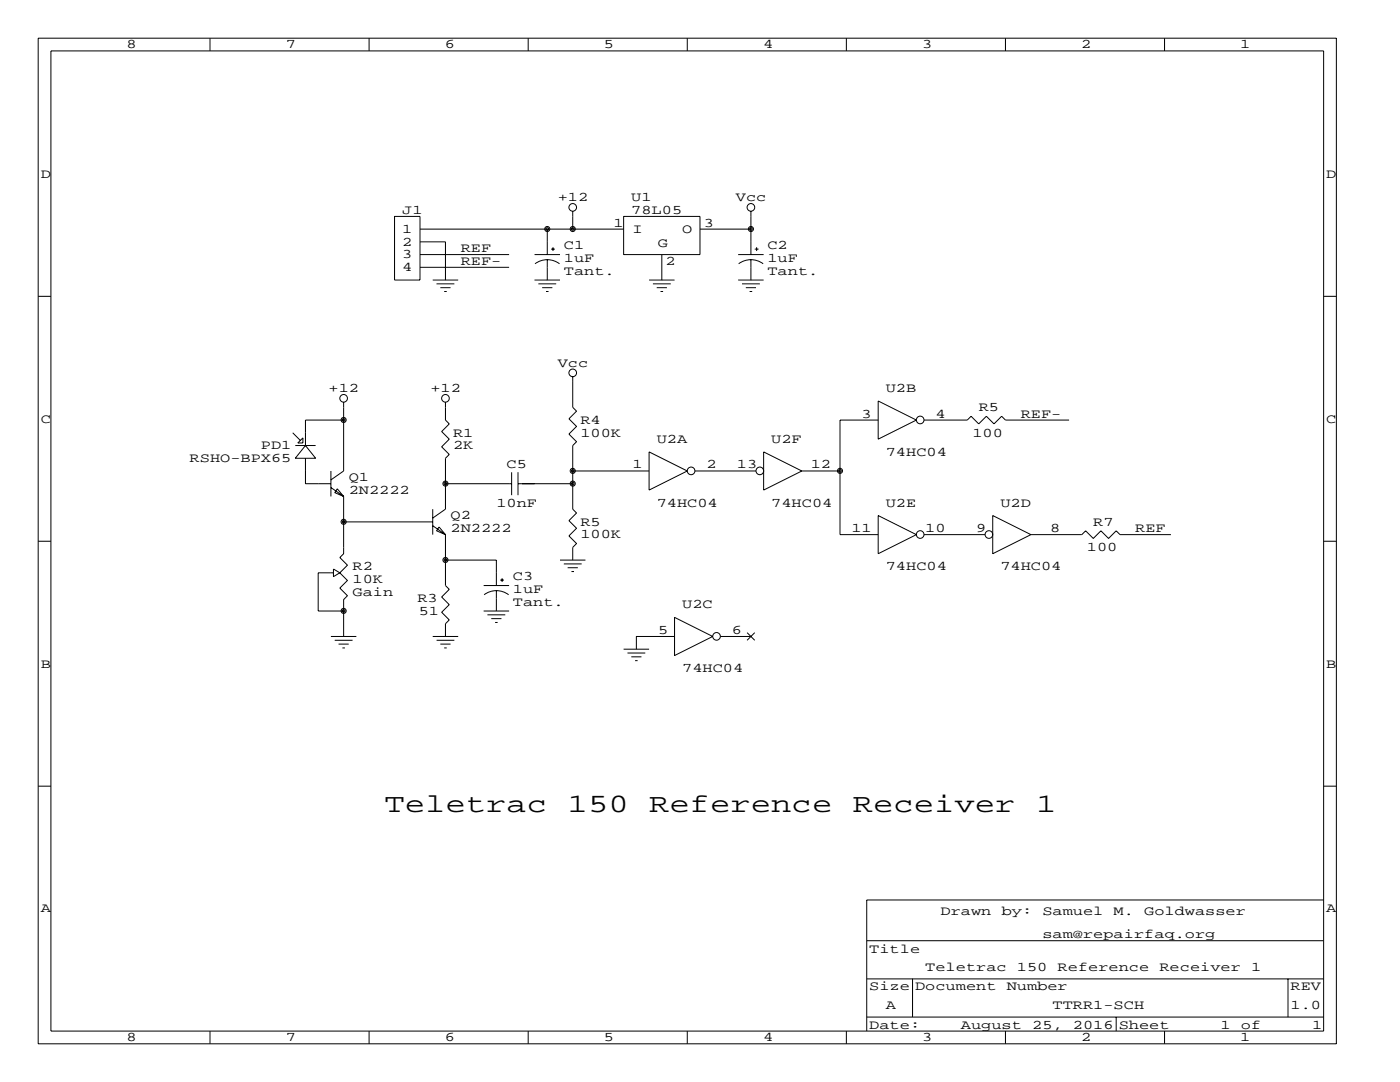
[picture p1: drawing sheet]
<svg xmlns="http://www.w3.org/2000/svg" width="279mm" height="216mm" viewBox="0 0 279 216" stroke-linecap="round" stroke-linejoin="round" font-family="sans-serif">
<g fill="none" stroke="#000" stroke-width=".2">
<path d="M7.6 7.6h259.1v200.7h-259.1zM10.2 10.2h254v195.5h-254zM41.9 7.6v2.6M73.7 7.6v2.6M105.4 7.6v2.6M137.2 7.6v2.6M168.9 7.6v2.6M200.7 7.6v2.6M232.4 7.6v2.6M7.6 59.1h2.6M78.7 43.2h5.1v12.7h-5.1zM83.8 50.8h17.8"/>
<path d="M83.8 48.3h5.1v7.6M83.8 45.7h40.7M83.8 53.3h17.8M86.4 55.9h5M87.1 56.6h3.6M87.9 57.4h2M88.6 58.2h.6M106.7 55.9h5.1M106.7 50.8h5.1M106.8 52.6a4.1 4.1 0 0 1 4.9 0M107.4 56.6h3.6M108.2 57.4h2"/>
<path d="M109 58.2h.5M109.2 45.7v5.1M109.2 51.8v4.1M110 49.7h.7M110.4 49.3v.8M114.3 42.2v3.5M124.5 43.2h15.2v7.6h-15.2zM129.5 55.9h5.1M130.3 56.6h3.6M131.1 57.4h2M131.8 58.2h.5M132.1 50.8v5.1"/>
<path d="M139.7 45.7h10.2M147.3 55.9h5.1M147.3 50.8h5.1M147.4 52.6a4.1 4.1 0 0 1 4.9 0M148.1 56.6h3.5M148.8 57.4h2.1M149.6 58.2h.5M149.9 42.2v8.6M149.9 51.8v4.1M150.6 49.7h.8M151 49.3v.8M264.2 59.1h2.5"/>
<path d="M114.3 75.2v6.1l.8 .7-1.6 1.6 1.6 1.5-1.6 1.5 1.6 1.5-.8 .8v12.7l.8 .8-1.6 1.5 1.6 1.5-1.6 1.5 1.6 1.6-.8 .7v2.6M58.4 86.4l1.5 1.5M58.9 88.9h4.1M60.5 87.4v1h-1.1zM61 91.4v5.1h5M61 88.9l2 2.5h-4.1zM66 94v5.1M66 97.3l2.6 1.8M67.3 97.5l1.3 1.6-1.8-.8zM68.6 80.3v13.7l-2.6 1.8M68.6 99.1v11.4l-.8 .8 1.5 1.5-1.5 1.5M68.6 83.8h-7.6v5.1"/>
<path d="M88.9 96.5h13.2M88.9 80.3v3.5l.8 .8-1.6 1.5 1.6 1.5-1.6 1.6 1.6 1.5-.8 .7v10.2l-2.5 1.8M102.1 94.2v4.6M103.4 96.5h10.9M103.4 94.2v4.6M114.3 94h15.2M129.5 90.2l7.7 3.8-7.7 3.8zM138.7 94h12.2M152.4 90.2l7.6 3.8-7.6 3.8zM160 94h7.6M175.3 80l7.6 3.8-7.6 3.8zM175.3 83.8h-7.7v22.9h7.7"/>
<path d="M184.4 83.8h8.6l.8-.7 1.5 1.5 1.5-1.5 1.6 1.5 1.5-1.5 .8 .7h12.7M7.6 108h2.6M66.5 114.3h-3v7.6h5.1M66.5 113.5l1.3 .8-1.3 .8zM67.8 114.3l1.5 1.5-1.5 1.5 1.5 1.6-.7 .7v7.4M68.6 104.1h17.8M86.4 101.6v5.1M86.4 104.9l2.5 1.8M87.6 105.2l1.3 1.5-1.8-.8zM88.9 106.7v10.1l.8 .8-1.6 1.5 1.6 1.5-1.6 1.6 1.6 1.5-.8 .8v2.5M88.9 111.8h10.2v5M96.5 116.8h5.1"/>
<path d="M96.6 118.7a4.1 4.1 0 0 1 4.9 0M99.1 117.9v4M99.8 115.7h.8M100.2 115.4v.7M111.8 111.8h5M112.5 112.5h3.6M113.3 113.3h2M114 114h.6M175.3 102.9l7.6 3.8-7.6 3.8zM184.4 106.7h12.2M198.1 102.9l7.6 3.8-7.6 3.8zM205.7 106.7h10.2l.8-.8 1.5 1.5 1.5-1.5 1.5 1.5 1.6-1.5 .7 .8h10.2"/>
<path d="M264.2 108h2.5M66 127h5.1M66.8 127.8h3.6M67.6 128.5h2M68.3 129.3h.5M86.4 127h5M87.1 127.8h3.6M87.9 128.5h2M88.6 129.3h.6M96.5 121.9h5.1M97.3 122.7h3.5M98 123.4h2.1"/>
<path d="M98.8 124.2h.5M124.5 129.5h5M125.2 130.3h3.6M126 131.1h2M126.7 131.8h.6M134.6 127h-7.6v2.5M134.6 123.2l7.6 3.8-7.6 3.8zM143.8 127h6.1M149.1 126.2l1.5 1.6M150.6 126.2l-1.5 1.6M7.6 156.9h2.6M264.2 156.9h2.5"/>
<path d="M264.2 179.6h-91.2v26.1M173 195.3h91.2M173 187.7h91.2M182.1 195.3v7.6M257 195.3v7.6M41.9 205.7v2.6M73.7 205.7v2.6M105.4 205.7v2.6M137.2 205.7v2.6M168.9 205.7v2.6M173 202.9h91.2M200.7 205.7v2.6"/>
<path d="M222.8 202.9v2.8M232.4 205.7v2.6"/>
<circle cx="109.2" cy="45.7" r=".51"/>
<circle cx="109.2" cy="45.7" r=".25"/>
<circle cx="114.3" cy="45.7" r=".51"/>
<circle cx="114.3" cy="41.4" r=".76"/>
<circle cx="114.3" cy="45.7" r=".25"/>
<circle cx="149.9" cy="45.7" r=".51"/>
<circle cx="149.9" cy="41.4" r=".76"/>
<circle cx="149.9" cy="45.7" r=".25"/>
<circle cx="68.6" cy="79.5" r=".76"/>
<circle cx="88.9" cy="79.5" r=".76"/>
<circle cx="114.3" cy="74.4" r=".76"/>
<circle cx="68.6" cy="83.8" r=".51"/>
<circle cx="68.6" cy="83.8" r=".25"/>
<circle cx="88.9" cy="96.5" r=".51"/>
<circle cx="88.9" cy="96.5" r=".25"/>
<circle cx="114.3" cy="94" r=".51"/>
<circle cx="114.3" cy="96.5" r=".51"/>
<circle cx="114.3" cy="94" r=".25"/>
<circle cx="114.3" cy="96.5" r=".25"/>
<circle cx="137.9" cy="94" r=".76"/>
<circle cx="151.6" cy="94" r=".76"/>
<circle cx="167.6" cy="94" r=".51"/>
<circle cx="167.6" cy="94" r=".25"/>
<circle cx="183.6" cy="83.8" r=".76"/>
<circle cx="68.6" cy="104.1" r=".51"/>
<circle cx="68.6" cy="104.1" r=".25"/>
<circle cx="88.9" cy="111.7" r=".51"/>
<circle cx="88.9" cy="111.7" r=".25"/>
<circle cx="183.6" cy="106.7" r=".76"/>
<circle cx="197.4" cy="106.7" r=".76"/>
<circle cx="68.6" cy="121.9" r=".51"/>
<circle cx="68.6" cy="121.9" r=".25"/>
<circle cx="143" cy="127" r=".76"/>
</g>
<g font-size="5.3">
<text x="76.7" y="162.1">Teletrac</text>
<text x="113.3" y="162.1">150</text>
<text x="129.5" y="162.1">Reference</text>
<text x="170.2" y="162.1">Receiver</text>
<text x="206.8" y="162.1">1</text>
</g>
<g font-size="2.6">
<text x="25.3" y="9.7">8</text>
<text x="57" y="9.7">7</text>
<text x="88.8" y="9.7">6</text>
<text x="120.5" y="9.7">5</text>
<text x="152.3" y="9.7">4</text>
<text x="184" y="9.7">3</text>
<text x="215.8" y="9.7">2</text>
<text x="247.5" y="9.7">1</text>
<text x="8.1" y="35.5">D</text>
<text x="264.7" y="35.5">D</text>
<text x="111.3" y="40.1">+12</text>
<text x="126" y="40.1">U1</text>
<text x="146.9" y="40.1">Vcc</text>
<text x="80.3" y="42.7">J1</text>
<text x="80.3" y="46.5">1</text>
<text x="122.4" y="45.2">1</text>
<text x="126" y="42.7">78L05</text>
<text x="126.2" y="46.5">I</text>
<text x="136.2" y="46.5">O</text>
<text x="140.5" y="45.2">3</text>
<text x="80.3" y="49">2</text>
<text x="80.3" y="51.6">3</text>
<text x="91.9" y="50.3">REF</text>
<text x="91.9" y="52.8">REF-</text>
<text x="112.5" y="49.8">C1</text>
<text x="112.5" y="52.3">1uF</text>
<text x="131.3" y="49.3">G</text>
<text x="132.8" y="52.8">2</text>
<text x="153.2" y="49.8">C2</text>
<text x="153.2" y="52.3">1uF</text>
<text x="80.3" y="54.1">4</text>
<text x="112.5" y="54.9">Tant.</text>
<text x="153.2" y="54.9">Tant.</text>
<text x="111.3" y="73.2">Vcc</text>
<text x="65.6" y="78.2">+12</text>
<text x="85.9" y="78.2">+12</text>
<text x="172" y="83.3">3</text>
<text x="176.8" y="78.2">U2B</text>
<text x="186.7" y="83.3">4</text>
<text x="195.3" y="82">R5</text>
<text x="203.7" y="83.3">REF-</text>
<text x="8.1" y="84.3">C</text>
<text x="52.1" y="89.7">PD1</text>
<text x="90.4" y="87.1">R1</text>
<text x="90.4" y="89.7">2K</text>
<text x="115.8" y="84.6">R4</text>
<text x="115.8" y="87.1">100K</text>
<text x="131.1" y="88.4">U2A</text>
<text x="153.9" y="88.4">U2F</text>
<text x="194.1" y="87.1">100</text>
<text x="264.7" y="84.3">C</text>
<text x="37.8" y="92.2">RSHO-BPX65</text>
<text x="101.1" y="93.5">C5</text>
<text x="126.2" y="93.5">1</text>
<text x="141" y="93.5">2</text>
<text x="147.1" y="93.5">13</text>
<text x="161.8" y="93.5">12</text>
<text x="176.8" y="90.9">74HC04</text>
<text x="69.6" y="96">Q1</text>
<text x="69.6" y="98.6">2N2222</text>
<text x="99.1" y="101.1">10nF</text>
<text x="131.1" y="101.1">74HC04</text>
<text x="153.9" y="101.1">74HC04</text>
<text x="176.8" y="101.1">U2E</text>
<text x="199.6" y="101.1">U2D</text>
<text x="89.9" y="103.6">Q2</text>
<text x="89.9" y="106.2">2N2222</text>
<text x="115.8" y="104.9">R5</text>
<text x="115.8" y="107.4">100K</text>
<text x="169.9" y="106.2">11</text>
<text x="184.7" y="106.2">10</text>
<text x="194.8" y="106.2">9</text>
<text x="209.5" y="106.2">8</text>
<text x="218.2" y="104.9">R7</text>
<text x="226.6" y="106.2">REF</text>
<text x="70.4" y="113.8">R2</text>
<text x="176.8" y="113.8">74HC04</text>
<text x="199.6" y="113.8">74HC04</text>
<text x="216.9" y="110">100</text>
<text x="70.4" y="116.3">10K</text>
<text x="70.4" y="118.9">Gain</text>
<text x="102.4" y="115.8">C3</text>
<text x="102.4" y="118.4">1uF</text>
<text x="83.3" y="120.1">R3</text>
<text x="83.6" y="122.7">51</text>
<text x="102.4" y="120.9">Tant.</text>
<text x="136.1" y="121.4">U2C</text>
<text x="131.3" y="126.5">5</text>
<text x="146" y="126.5">6</text>
<text x="8.1" y="133.2">B</text>
<text x="136.1" y="134.1">74HC04</text>
<text x="264.7" y="133.2">B</text>
<text x="8.1" y="182.1">A</text>
<text x="187.7" y="182.6">Drawn</text>
<text x="199.9" y="182.6">by:</text>
<text x="208" y="182.6">Samuel</text>
<text x="222.2" y="182.6">M.</text>
<text x="228.3" y="182.6">Goldwasser</text>
<text x="264.7" y="182.1">A</text>
<text x="173.5" y="190.2">Title</text>
<text x="208" y="187.2">sam@repairfaq.org</text>
<text x="173.5" y="197.6">Size Document</text>
<text x="184.7" y="193.8">Teletrac</text>
<text x="200.9" y="197.6">Number</text>
<text x="202.9" y="193.8">150</text>
<text x="211.1" y="193.8">Reference</text>
<text x="231.4" y="193.8">Receiver</text>
<text x="249.7" y="193.8">1</text>
<text x="257.6" y="197.6">REV</text>
<text x="176.8" y="201.4">A</text>
<text x="210.1" y="201.4">TTRR1-SCH</text>
<text x="257.6" y="201.4">1.0</text>
<text x="25.3" y="207.8">8</text>
<text x="57" y="207.8">7</text>
<text x="88.8" y="207.8">6</text>
<text x="120.5" y="207.8">5</text>
<text x="152.3" y="207.8">4</text>
<text x="173.5" y="205.2">Date:</text>
<text x="184" y="207.8">3</text>
<text x="191.8" y="205.2">August</text>
<text x="206" y="205.2">25,</text>
<text x="214.1" y="205.2">2016 Sheet</text>
<text x="215.8" y="207.8">2</text>
<text x="243.6" y="205.2">1</text>
<text x="247.5" y="207.8">1</text>
<text x="247.7" y="205.2">of</text>
<text x="261.9" y="205.2">1</text>
</g>
</svg>
